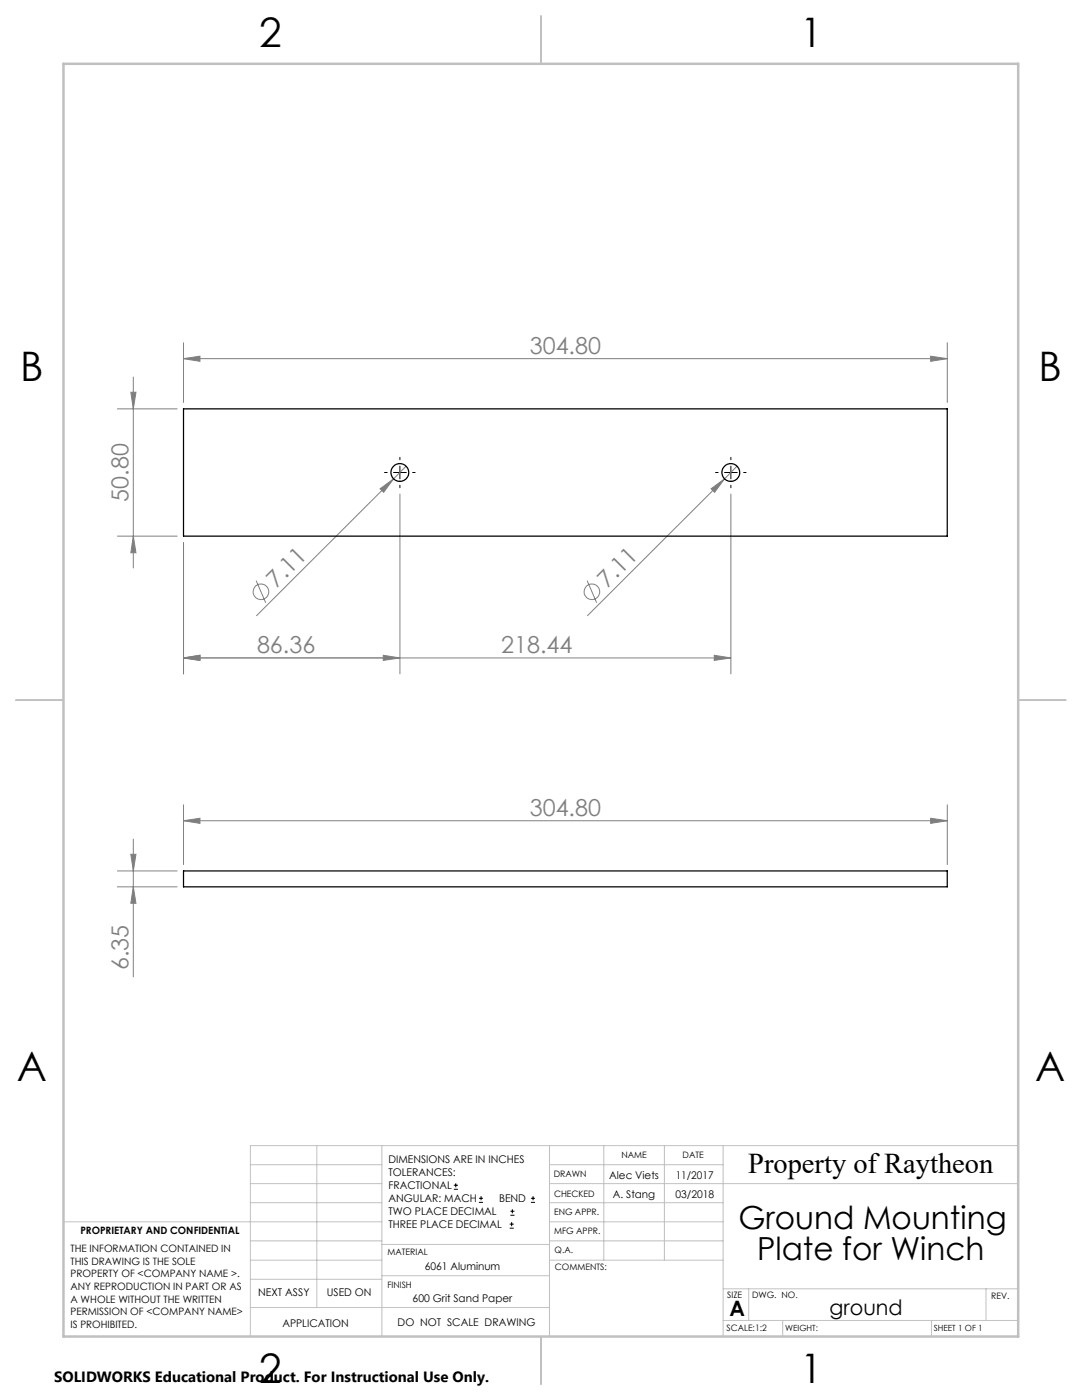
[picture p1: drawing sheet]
<svg xmlns="http://www.w3.org/2000/svg" width="216mm" height="279mm" viewBox="0 0 216 279" stroke-linecap="round" stroke-linejoin="round" font-family="sans-serif">
<g fill="none" stroke="#808080" stroke-width=".2">
<path d="M26.1 78.3h1l-.5 3.3zM26.6 75.2v38.1M36.6 71.6l3.3-.5v1zM36.6 68.4v11.9M36.6 71.6h152.4M185.7 71.1l3.3 .5-3.3 .5zM189 68.4v11.9M23.4 81.6h11.9M75.8 97.5l2.7-1.9-1.9 2.6zM78.5 95.6l-27.3 27.3M79.8 98.6v35.9M81 93l-2.5 2.6"/>
<path d="M141.9 97.5l2.7-1.9-2 2.6zM144.6 95.6l-27.4 27.3M145.8 98.6v35.9M147.1 93l-2.5 2.6M23.4 107h11.9M26.6 107l.5 3.3h-1zM36.6 108.3v26.2M51.1 115.9l1.9 4.4M117.2 115.9l1.9 4.4M36.6 131.3l3.3-.5v1zM76.5 130.8l3.3 .5-3.3 .5zM142.5 130.8l3.3 .5-3.3 .5z"/>
<path d="M145.8 131.3h-109.2M23.4 173.8h11.9M23.4 177h11.9M26.1 170.5h1l-.5 3.3zM26.6 167.5v27.4M26.6 177l.5 3.3h-1zM36.6 163.8l3.3-.5v1zM36.6 160.6v11.9M36.6 163.8h152.4M185.7 163.3l3.3 .5-3.3 .5zM189 160.6v11.9"/>
<circle cx="52.1" cy="118.1" r="1.55"/>
<circle cx="118.1" cy="118.1" r="1.55"/>
</g>
<g fill="none" stroke="#000" stroke-width=".2">
<path d="M76.7 94.3h.6M78.5 94.3h2.6M79.8 91.3v.5M79.8 93v2.6M79.8 96.8v.5M82.3 94.3h.5M142.8 94.3h.5M144.6 94.3h2.5M145.8 91.3v.5M145.8 93v2.6M145.8 96.8v.5M148.4 94.3h.5"/>
<path d="M90.6 237.3h.8M90.6 236.5h.8M90.9 236.1v.9M95.6 240h.8M95.6 239.1h.8M96 238.7v.8M105.9 240h.9M105.9 239.1h.9M106.4 238.7v.8M101.7 245.1h.8M101.7 244.3h.8M101.8 242.5h.9"/>
<path d="M101.8 241.7h.9M102.1 243.9v.8M102.2 241.3v.8"/>
</g>
<g fill="none" stroke="#c0c0c0" stroke-width=".2">
<path d="M50 232.4h26.2M50 236.2h26.2M63.2 228.6v32.3M76.2 228.6v38.1M109.6 228.6v38.1M109.6 232.4h34.7M109.6 236.2h93.6M120.5 228.6v22.9M132.6 228.6v22.9M144.3 228.6v38.1M203.2 228.6h-153.2v38.1M12.7 243.8h63.5"/>
<path d="M50 251.5h26.2M50 240h26.2M50 247.7h26.2M50 255.3h26.2M76.2 254.6h33.4M76.2 248.4h33.4M109.6 251.5h34.7M109.6 243.8h34.7M109.6 240h34.7M109.6 247.7h34.7M144.3 257.2h58.9M149.4 257.2v6.3"/>
<path d="M196.7 257.2v6.3M50 260.9h59.6M144.3 263.5h58.9M156.2 263.5v3.2M185.9 263.5v3.2"/>
</g>
<path d="M108 3.2v9.5M3.1 139.7h9.6M203.2 139.7h9.5M108 266.7v9.6" fill="none" stroke="#c0c0c0" stroke-width=".25"/>
<path d="M12.7 12.7h190.5v254h-190.5z" fill="none" stroke="#c0c0c0" stroke-width=".5"/>
<g fill="#808080">
<path d="M141.9 97.5l2.7-1.9-2 2.6z"/>
<path d="M75.8 97.5l2.7-1.9-1.9 2.6z"/>
<path d="M185.7 71.1l3.3 .5-3.3 .5zM36.6 71.6l3.3-.5v1zM76.5 130.8l3.3 .5-3.3 .5zM36.6 131.3l3.3-.5v1z"/>
<path d="M36.6 131.3l3.3-.5v1zM142.5 130.8l3.3 .5-3.3 .5zM36.6 163.8l3.3-.5v1zM185.7 163.3l3.3 .5-3.3 .5z"/>
<path d="M26.1 78.3h1l-.5 3.3zM26.6 107l.5 3.3h-1zM26.1 170.5h1l-.5 3.3zM26.6 177l.5 3.3h-1z"/>
</g>
<g fill="none" stroke="#000" stroke-width=".25">
<path d="M36.6 81.6h152.4v25.4h-152.4zM36.6 173.8h152.4v3.2h-152.4z"/>
<circle cx="79.8" cy="94.3" r="1.77"/>
<circle cx="145.8" cy="94.3" r="1.77"/>
</g>
<g font-size="8.1">
<text x="51.7" y="9.3">2</text>
<text x="159.7" y="9.3">1</text>
<text x="4" y="76">B</text>
<text x="207.2" y="76">B</text>
<text x="3.3" y="215.7">A</text>
<text x="206.5" y="215.7">A</text>
<text x="51.7" y="276">2</text>
<text x="159.7" y="276">1</text>
</g>
<g font-size="6.3">
<text x="147.3" y="245.4">Ground Mounting</text>
<text x="151.1" y="251.4">Plate for Winch</text>
</g>
<text font-size="5.7" x="149.3" y="234.1">Property of Raytheon</text>
<g font-size="4.7" fill="#808080">
<text x="105.7" y="70.6">304.80</text>
<text x="25.6" y="100.1" transform="rotate(-90 25.6 100.1)">50.80</text>
<text x="55.1" y="117.5" transform="rotate(-45 55.1 117.5)">7.11</text>
<text x="121.1" y="117.5" transform="rotate(-45 121.1 117.5)">7.11</text>
<text x="51.3" y="130.3">86.36</text>
<text x="100" y="130.3">218.44</text>
<text x="105.7" y="162.8">304.80</text>
<text x="25.6" y="193.7" transform="rotate(-90 25.6 193.7)">6.35</text>
</g>
<g font-size="4.2">
<text x="145.6" y="262.7">A</text>
<text x="165.5" y="262.4">ground</text>
</g>
<text font-size="3" x="10.8" y="275.7">SOLIDWORKS Educational Product. For Instructional Use Only.</text>
<g font-size="2.1">
<text x="77.5" y="232.2">DIMENSIONS ARE IN INCHES</text>
<text x="77.5" y="234.7">TOLERANCES:</text>
<text x="77.5" y="237.3">FRACTIONAL</text>
<text x="77.5" y="239.9">ANGULAR: MACH</text>
<text x="99.6" y="239.9">BEND</text>
<text x="121.5" y="235.2">Alec Viets</text>
<text x="122.3" y="239">A. Stang</text>
<text x="134.8" y="239">03/2018</text>
<text x="134.8" y="235.2">11/2017</text>
<text x="77.5" y="242.5">TWO PLACE DECIMAL</text>
<text x="77.5" y="245.1">THREE PLACE DECIMAL</text>
<text x="84.7" y="253.4">6061 Aluminum</text>
<text x="51.5" y="258.7">NEXT ASSY</text>
<text x="65.2" y="258.6">USED ON</text>
<text x="82.3" y="259.8">600 Grit Sand Paper</text>
<text x="56.3" y="264.8">APPLICATION</text>
<text x="79.3" y="264.6">DO NOT SCALE DRAWING</text>
</g>
<g font-size="2">
<text x="14.1" y="249.9">THE INFORMATION CONTAINED IN</text>
<text x="16" y="246.3">PROPRIETARY AND CONFIDENTIAL</text>
<text x="14.1" y="252.4">THIS DRAWING IS THE SOLE</text>
<text x="14.1" y="254.9">PROPERTY OF &lt;COMPANY NAME &gt;.</text>
<text x="14.1" y="257.4">ANY REPRODUCTION IN PART OR AS</text>
<text x="14.1" y="260">A WHOLE WITHOUT THE WRITTEN</text>
<text x="14.1" y="262.5">PERMISSION OF &lt;COMPANY NAME&gt;</text>
<text x="14.1" y="265">IS PROHIBITED.</text>
</g>
<g font-size="1.8">
<text x="124" y="231.1">NAME</text>
<text x="136.2" y="231.1">DATE</text>
<text x="110.5" y="234.8">DRAWN</text>
<text x="110.5" y="238.9">CHECKED</text>
<text x="110.6" y="242.5">ENG APPR.</text>
<text x="77.3" y="250.5">MATERIAL</text>
<text x="110.6" y="246.3">MFG APPR.</text>
<text x="110.7" y="250">Q.A.</text>
<text x="77.3" y="257">FINISH</text>
<text x="110.7" y="253.5">COMMENTS:</text>
<text x="145.1" y="259">SIZE</text>
<text x="150.1" y="259.1">DWG. NO.</text>
<text x="197.8" y="259.2">REV.</text>
<text x="145" y="265.7">SCALE:1:2</text>
</g>
<g font-size="1.7">
<text x="156.7" y="265.7">WEIGHT:</text>
<text x="186.3" y="265.7">SHEET 1 OF 1</text>
</g>
</svg>
